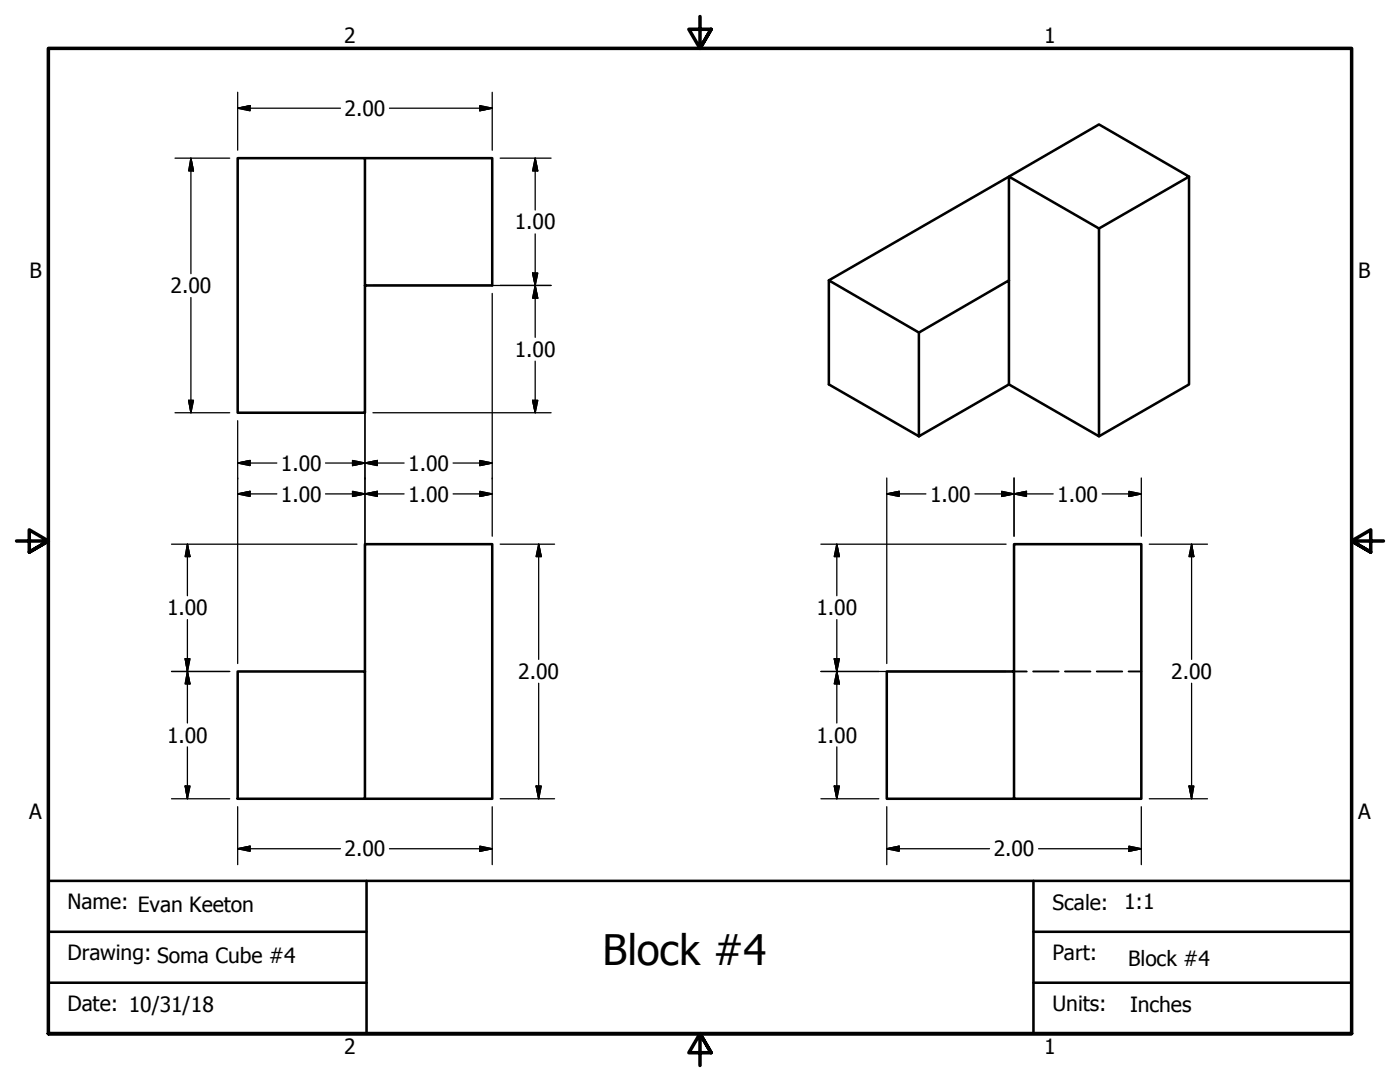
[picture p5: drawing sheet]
<svg xmlns="http://www.w3.org/2000/svg" width="279mm" height="216mm" viewBox="0 0 279 216" stroke-linecap="round" stroke-linejoin="round" font-family="sans-serif">
<g fill="none" stroke="#000" stroke-width=".51">
<path d="M72.8 31.6h25.4v25.4h-25.4v25.4h-25.4v-50.8h25.4v25.4M237.3 35.2v41.5l-18 10.4M201.4 55.9v-20.7l17.9 10.4v41.5l-17.9-10.4M219.3 45.6l18-10.4-18-10.4-53.9 31.1M183.4 66.4l-18-10.5v20.8l18 10.4 18-10.4v-20.8l-18 10.5v20.7M47.4 134h25.4v25.4h-25.4zM72.8 134v-25.4h25.4v50.8h-25.4M202.4 134h-25.4v25.4h25.4v-50.8h25.4v50.8h-25.4M9.7 175.8h260v30.4h-260zM73.2 175.8v30.4M206.2 175.8v30.4M9.7 196.1h63.5"/>
<path d="M9.7 185.9h63.5M206.2 196.1h63.5M206.2 185.9h63.5"/>
</g>
<path d="M202.4 134h2.5M206.2 134h5.1M212.5 134h5.1M218.9 134h5.1M225.2 134h2.6" fill="none" stroke="#000" stroke-width=".38"/>
<path d="M139.7 3.3v6.4l-2.2-3.9h4.4l-2.2 3.9 2.2-3.9M3.3 107.9h6.4l-3.9-2.2v4.5l3.9-2.3-3.9 2.3M276.1 107.9h-6.4l3.9-2.2v4.5l-3.9-2.3 3.9 2.3M9.7 206.2v-196.5h260v196.5h-260h260M141.9 210.1l-2.2-3.9 2.2 3.9h-4.4l2.2-3.9v6.4" fill="none" stroke="#000" stroke-width=".7"/>
<g fill="none" stroke="#000" stroke-width=".25">
<path d="M47.4 18.4v11.6M98.2 18.4v11.6M34.9 31.6h10.9M38.1 31.6l.5 2.5h-.9zM38.1 31.6v23M47.4 21.6l2.5-.5v1zM47.4 21.6h20.5M77.7 21.6h20.5M95.8 21.1l2.4 .5-2.4 .5zM99.8 31.6h10.2M106.8 31.6l.5 2.5h-1zM106.8 31.6v10.3"/>
<path d="M38.1 59.4v23M72.8 58.5v73.9M74.4 57h35.6M98.2 58.5v48.5M106.3 54.5h1l-.5 2.5zM106.8 57l.5 2.5h-1zM106.8 46.7v20.6M37.7 79.9h.9l-.5 2.5zM106.3 79.9h1l-.5 2.5zM106.8 72.1v10.3M34.9 82.4h10.9M47.4 98.6l2.5-.6v1.1z"/>
<path d="M47.4 92.4l2.5-.5v1zM47.4 83.9v48.5M47.4 98.6h7.8M47.4 92.4h7.8M65 98.6h15.6M65 92.4h15.6M70.4 98l2.4 .6-2.4 .5zM70.4 91.9l2.4 .5-2.4 .5zM72.8 98.6l2.5-.6v1.1zM72.8 92.4l2.5-.5v1zM74.4 82.4h35.6M90.4 98.6h7.8"/>
<path d="M90.4 92.4h7.8M95.8 98l2.4 .6-2.4 .5zM95.8 91.9l2.4 .5-2.4 .5zM177 98.6l2.5-.6v1.1zM177 98.6h7.8M177 95.4v37M194.6 98.6h15.6M199.9 98l2.5 .6-2.5 .5zM202.4 98.6l2.5-.6v1.1zM202.4 95.4v11.6M220 98.6h7.8M225.3 98l2.5 .6-2.5 .5z"/>
<path d="M227.8 95.4v11.6M34.2 108.6h37M37.4 108.6l.5 2.5h-.9zM37.4 108.6v10.3M99.8 108.6h10.9M107.5 108.6l.5 2.5h-1zM107.5 108.6v23M163.8 108.6h37M167 108.6l.5 2.5h-1zM167 108.6v10.3M229.4 108.6h11.6M237.8 108.6l.5 2.5h-1z"/>
<path d="M237.8 108.6v23M34.2 134h11.6M37 131.4h.9l-.5 2.6zM37.4 134l.5 2.5h-.9zM37.4 123.6v20.7M107.5 136.3v23.1M163.8 134h37M166.5 131.4h1l-.5 2.6zM167 134l.5 2.5h-1zM167 123.6v20.7M237.8 136.3v23.1M34.2 159.4h11.6"/>
<path d="M37 156.8h.9l-.5 2.6zM37.4 149v10.4M99.8 159.4h10.9M107 156.8h1l-.5 2.6zM163.8 159.4h11.6M166.5 156.8h1l-.5 2.6zM167 149v10.4M229.4 159.4h11.6M237.3 156.8h1l-.5 2.6zM47.4 169.4l2.5-.6v1.1zM47.4 169.4h20.5M47.4 161v11.5"/>
<path d="M77.7 169.4h20.5M95.8 168.8l2.4 .6-2.4 .5zM98.2 161v11.5M177 169.4l2.5-.6v1.1zM177 169.4h20.5M177 161v11.5M207.3 169.4h20.5M225.3 168.8l2.5 .6-2.5 .5zM227.8 161v11.5"/>
</g>
<g fill="#000" stroke="#000" stroke-width=".25">
<path d="M38.1 31.6l.5 2.5zM38.1 31.6l.5 2.5h-.9zM47.4 21.6l2.5-.5zM47.4 21.6l2.5-.5v1zM95.8 22.1l2.4-.5zM95.8 21.1l2.4 .5-2.4 .5zM106.8 31.6l.5 2.5zM106.8 31.6l.5 2.5h-1zM106.3 54.5l.5 2.5zM106.3 54.5h1l-.5 2.5zM106.8 57l.5 2.5zM106.8 57l.5 2.5h-1z"/>
<path d="M37.7 79.9l.4 2.5zM37.7 79.9h.9l-.5 2.5zM106.3 79.9l.5 2.5zM106.3 79.9h1l-.5 2.5zM47.4 98.6l2.5-.6zM47.4 98.6l2.5-.6v1.1zM47.4 92.4l2.5-.5zM47.4 92.4l2.5-.5v1zM70.4 99.1l2.4-.5zM70.4 98l2.4 .6-2.4 .5zM70.4 92.9l2.4-.5zM70.4 91.9l2.4 .5-2.4 .5z"/>
<path d="M72.8 98.6l2.5-.6zM72.8 98.6l2.5-.6v1.1zM72.8 92.4l2.5-.5zM72.8 92.4l2.5-.5v1zM95.8 99.1l2.4-.5zM95.8 98l2.4 .6-2.4 .5zM95.8 92.9l2.4-.5zM95.8 91.9l2.4 .5-2.4 .5zM177 98.6l2.5-.6zM177 98.6l2.5-.6v1.1zM199.9 99.1l2.5-.5zM199.9 98l2.5 .6-2.5 .5z"/>
<path d="M202.4 98.6l2.5-.6zM202.4 98.6l2.5-.6v1.1zM225.3 99.1l2.5-.5zM225.3 98l2.5 .6-2.5 .5zM37.4 108.6l.5 2.5zM37.4 108.6l.5 2.5h-.9zM107.5 108.6l.5 2.5zM107.5 108.6l.5 2.5h-1zM167 108.6l.5 2.5zM167 108.6l.5 2.5h-1zM237.8 108.6l.5 2.5zM237.8 108.6l.5 2.5h-1z"/>
<path d="M37 131.4l.4 2.6zM37 131.4h.9l-.5 2.6zM37.4 134l.5 2.5zM37.4 134l.5 2.5h-.9zM166.5 131.4l.5 2.6zM166.5 131.4h1l-.5 2.6zM167 134l.5 2.5zM167 134l.5 2.5h-1zM37 156.8l.4 2.6zM37 156.8h.9l-.5 2.6zM107 156.8l.5 2.6zM107 156.8h1l-.5 2.6z"/>
<path d="M166.5 156.8l.5 2.6zM166.5 156.8h1l-.5 2.6zM237.3 156.8l.5 2.6zM237.3 156.8h1l-.5 2.6zM47.4 169.4l2.5-.6zM47.4 169.4l2.5-.6v1.1zM95.8 169.9l2.4-.5zM95.8 168.8l2.4 .6-2.4 .5zM177 169.4l2.5-.6zM177 169.4l2.5-.6v1.1zM225.3 169.9l2.5-.5zM225.3 168.8l2.5 .6-2.5 .5z"/>
</g>
<text font-size="8.4" x="120.3" y="192.6">Block #4</text>
<g font-size="4.2">
<text x="68.7" y="8.6">2</text>
<text x="208.4" y="8.6">1</text>
<text x="68.8" y="23.1">2.00</text>
<text x="102.7" y="45.8">1.00</text>
<text x="5.9" y="55.5">B</text>
<text x="34" y="58.5">2.00</text>
<text x="271.1" y="55.5">B</text>
<text x="102.7" y="71.2">1.00</text>
<text x="56.1" y="93.9">1.00</text>
<text x="81.5" y="93.9">1.00</text>
<text x="56.1" y="100.1">1.00</text>
<text x="81.5" y="100.1">1.00</text>
<text x="185.6" y="100.1">1.00</text>
<text x="211" y="100.1">1.00</text>
<text x="33.3" y="122.7">1.00</text>
<text x="162.9" y="122.7">1.00</text>
<text x="103.4" y="135.5">2.00</text>
<text x="233.7" y="135.5">2.00</text>
<text x="33.3" y="148.2">1.00</text>
<text x="162.9" y="148.2">1.00</text>
<text x="5.8" y="163.4">A</text>
<text x="271" y="163.4">A</text>
<text x="68.8" y="170.9">2.00</text>
<text x="198.3" y="170.9">2.00</text>
<text x="13.5" y="181.4">Name: Evan Keeton</text>
<text x="210.1" y="181.5">Scale:</text>
<text x="224.3" y="181.4">1:1</text>
<text x="13.5" y="191.5">Drawing: Soma Cube #4</text>
<text x="210.1" y="191.5">Part:</text>
<text x="225.2" y="192.7">Block #4</text>
<text x="13.5" y="201.7">Date: 10/31/18</text>
<text x="210.1" y="201.7">Units:</text>
<text x="225.6" y="201.9">Inches</text>
<text x="68.7" y="210.3">2</text>
<text x="208.4" y="210.3">1</text>
</g>
</svg>
